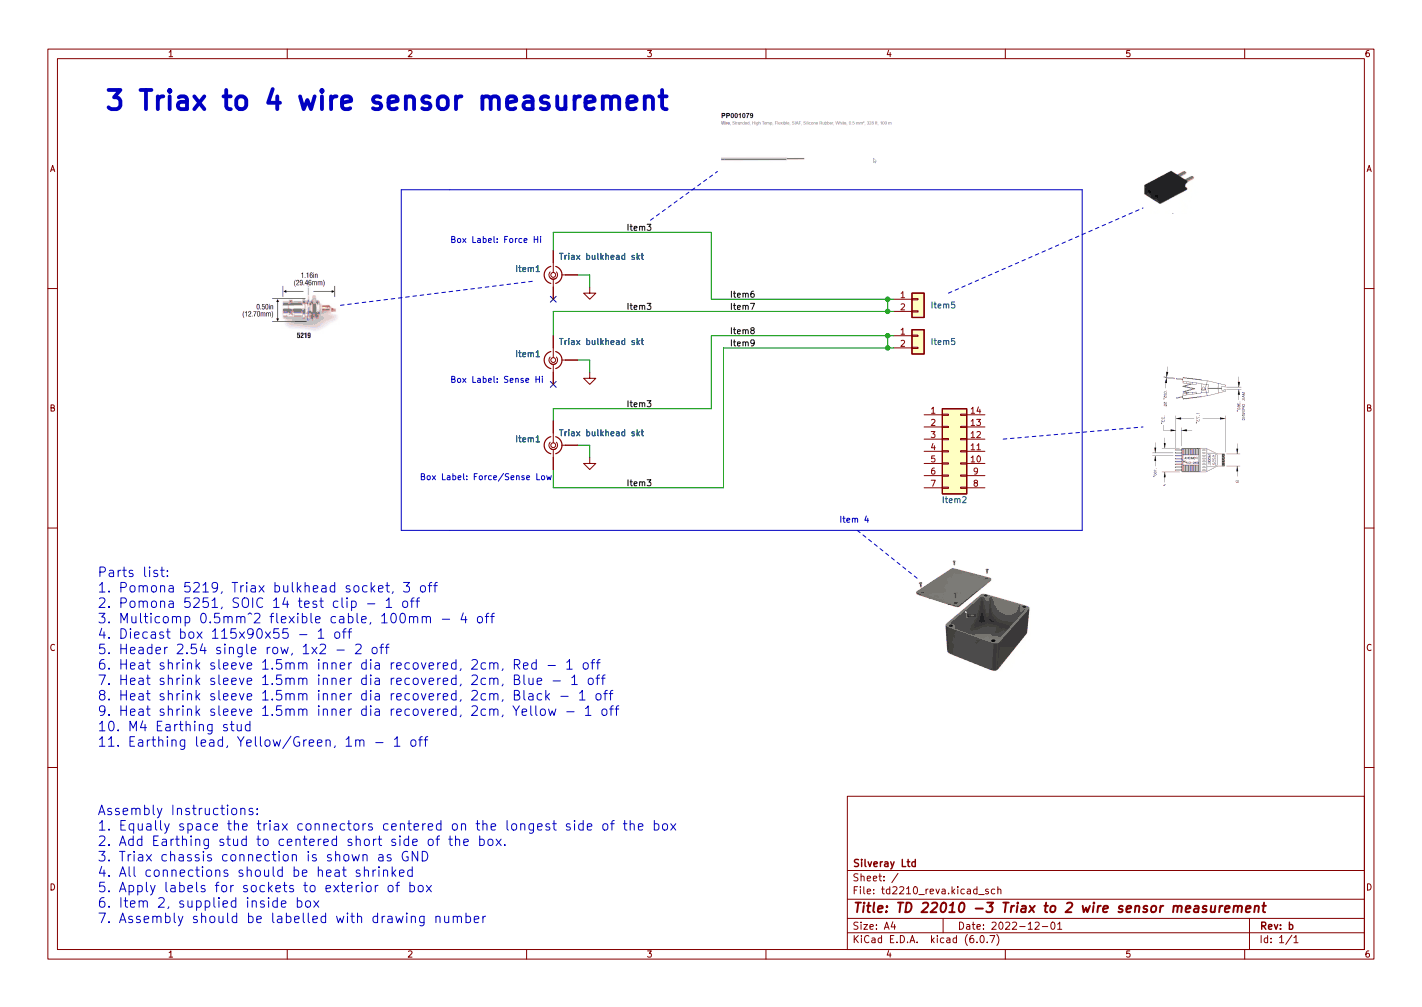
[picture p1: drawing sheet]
(kicad_sch (version 20211123) (generator eeschema)

 (paper "A4")

 (title_block
  (title "TD 22010 -3 Triax to 2 wire sensor measurement")
  (date "2022-12-01")
  (rev "b")
  (company "Silveray Ltd"))

 (lib_symbols
  (symbol "Conn_Triaxial_1" (pin_numbers hide) (pin_names hide) (in_bom yes) (on_board yes)
   (property "Reference" "J" (id 0) (at 0.254 5.588 0) (effects (font (size 1.27 1.27))))
   (property "Value" "Conn_Triaxial_1" (id 1) (at 0 7.62 0) (effects (font (size 1.27 1.27))))
   (property "Footprint" "" (id 2) (at -0.635 2.54 0) (effects (font (size 1.27 1.27)) hide))
   (property "Datasheet" " ~" (id 3) (at -0.508 2.54 0) (effects (font (size 1.27 1.27)) hide))
   (symbol "Conn_Triaxial_1_0_1"
    (arc (start -1.778 2.032) (mid -0.0185 0.7153) (end 1.778 2.032) (stroke (width 0.254) (type default) (color 0 0 0 0)) (fill (type none)))
    (arc (start -0.6225 1.8925) (mid 0.6351 1.9049) (end 0.6475 3.1625) (stroke (width 0) (type default) (color 0 0 0 0)) (fill (type none)))
    (polyline (pts (xy -2.54 2.54) (xy -0.508 2.54)) (stroke (width 0) (type default) (color 0 0 0 0)) (fill (type none)))
    (polyline (pts (xy 0 0) (xy 0 0.762)) (stroke (width 0) (type default) (color 0 0 0 0)) (fill (type none)))
    (polyline (pts (xy 0.889 2.54) (xy 2.54 2.54)) (stroke (width 0) (type default) (color 0 0 0 0)) (fill (type none)))
    (circle (center 0 2.54) (radius 0.508) (stroke (width 0.2032) (type default) (color 0 0 0 0)) (fill (type none)))
    (arc (start 0.6475 1.9175) (mid 0.6351 3.1751) (end -0.6225 3.1875) (stroke (width 0) (type default) (color 0 0 0 0)) (fill (type none)))
    (arc (start 1.778 3.048) (mid -0.0365 4.438) (end -1.778 3.048) (stroke (width 0.254) (type default) (color 0 0 0 0)) (fill (type none))))
   (symbol "Conn_Triaxial_1_1_1"
    (pin passive line (at -5.08 2.54 0) (length 2.54) (name "In1" (effects (font (size 1.27 1.27)))) (number "1" (effects (font (size 1.27 1.27)))))
    (pin passive line (at 5.08 2.54 180) (length 2.54) (name "In2" (effects (font (size 1.27 1.27)))) (number "2" (effects (font (size 1.27 1.27)))))
    (pin passive line (at 0 -2.54 90) (length 2.54) (name "Ext" (effects (font (size 1.27 1.27)))) (number "3" (effects (font (size 1.27 1.27)))))))
  (symbol "Conn_Triaxial_2" (pin_numbers hide) (pin_names hide) (in_bom yes) (on_board yes)
   (property "Reference" "J" (id 0) (at 0.254 5.588 0) (effects (font (size 1.27 1.27))))
   (property "Value" "Conn_Triaxial_2" (id 1) (at 0 7.62 0) (effects (font (size 1.27 1.27))))
   (property "Footprint" "" (id 2) (at -0.635 2.54 0) (effects (font (size 1.27 1.27)) hide))
   (property "Datasheet" " ~" (id 3) (at -0.508 2.54 0) (effects (font (size 1.27 1.27)) hide))
   (symbol "Conn_Triaxial_2_0_1"
    (arc (start -1.778 2.032) (mid -0.0185 0.7153) (end 1.778 2.032) (stroke (width 0.254) (type default) (color 0 0 0 0)) (fill (type none)))
    (arc (start -0.6225 1.8925) (mid 0.6351 1.9049) (end 0.6475 3.1625) (stroke (width 0) (type default) (color 0 0 0 0)) (fill (type none)))
    (polyline (pts (xy -2.54 2.54) (xy -0.508 2.54)) (stroke (width 0) (type default) (color 0 0 0 0)) (fill (type none)))
    (polyline (pts (xy 0 0) (xy 0 0.762)) (stroke (width 0) (type default) (color 0 0 0 0)) (fill (type none)))
    (polyline (pts (xy 0.889 2.54) (xy 2.54 2.54)) (stroke (width 0) (type default) (color 0 0 0 0)) (fill (type none)))
    (circle (center 0 2.54) (radius 0.508) (stroke (width 0.2032) (type default) (color 0 0 0 0)) (fill (type none)))
    (arc (start 0.6475 1.9175) (mid 0.6351 3.1751) (end -0.6225 3.1875) (stroke (width 0) (type default) (color 0 0 0 0)) (fill (type none)))
    (arc (start 1.778 3.048) (mid -0.0365 4.438) (end -1.778 3.048) (stroke (width 0.254) (type default) (color 0 0 0 0)) (fill (type none))))
   (symbol "Conn_Triaxial_2_1_1"
    (pin passive line (at -5.08 2.54 0) (length 2.54) (name "In1" (effects (font (size 1.27 1.27)))) (number "1" (effects (font (size 1.27 1.27)))))
    (pin passive line (at 5.08 2.54 180) (length 2.54) (name "In2" (effects (font (size 1.27 1.27)))) (number "2" (effects (font (size 1.27 1.27)))))
    (pin passive line (at 0 -2.54 90) (length 2.54) (name "Ext" (effects (font (size 1.27 1.27)))) (number "3" (effects (font (size 1.27 1.27)))))))
  (symbol "Connector_Generic:Conn_01x02" (pin_names (offset 1.016) hide) (in_bom yes) (on_board yes)
   (property "Reference" "J" (id 0) (at 0 2.54 0) (effects (font (size 1.27 1.27))))
   (property "Value" "Conn_01x02" (id 1) (at 0 -5.08 0) (effects (font (size 1.27 1.27))))
   (property "Footprint" "" (id 2) (at 0 0 0) (effects (font (size 1.27 1.27)) hide))
   (property "Datasheet" "~" (id 3) (at 0 0 0) (effects (font (size 1.27 1.27)) hide))
   (symbol "Conn_01x02_1_1"
    (rectangle (start -1.27 -2.413) (end 0 -2.667) (stroke (width 0.1524) (type default) (color 0 0 0 0)) (fill (type none)))
    (rectangle (start -1.27 0.127) (end 0 -0.127) (stroke (width 0.1524) (type default) (color 0 0 0 0)) (fill (type none)))
    (rectangle (start -1.27 1.27) (end 1.27 -3.81) (stroke (width 0.254) (type default) (color 0 0 0 0)) (fill (type background)))
    (pin passive line (at -5.08 0 0) (length 3.81) (name "Pin_1" (effects (font (size 1.27 1.27)))) (number "1" (effects (font (size 1.27 1.27)))))
    (pin passive line (at -5.08 -2.54 0) (length 3.81) (name "Pin_2" (effects (font (size 1.27 1.27)))) (number "2" (effects (font (size 1.27 1.27)))))))
  (symbol "Connector_Generic:Conn_02x07_Counter_Clockwise" (pin_names (offset 1.016) hide) (in_bom yes) (on_board yes)
   (property "Reference" "J" (id 0) (at 1.27 10.16 0) (effects (font (size 1.27 1.27))))
   (property "Value" "Conn_02x07_Counter_Clockwise" (id 1) (at 1.27 -10.16 0) (effects (font (size 1.27 1.27))))
   (property "Footprint" "" (id 2) (at 0 0 0) (effects (font (size 1.27 1.27)) hide))
   (property "Datasheet" "~" (id 3) (at 0 0 0) (effects (font (size 1.27 1.27)) hide))
   (symbol "Conn_02x07_Counter_Clockwise_1_1"
    (rectangle (start -1.27 -7.493) (end 0 -7.747) (stroke (width 0.1524) (type default) (color 0 0 0 0)) (fill (type none)))
    (rectangle (start -1.27 -4.953) (end 0 -5.207) (stroke (width 0.1524) (type default) (color 0 0 0 0)) (fill (type none)))
    (rectangle (start -1.27 -2.413) (end 0 -2.667) (stroke (width 0.1524) (type default) (color 0 0 0 0)) (fill (type none)))
    (rectangle (start -1.27 0.127) (end 0 -0.127) (stroke (width 0.1524) (type default) (color 0 0 0 0)) (fill (type none)))
    (rectangle (start -1.27 2.667) (end 0 2.413) (stroke (width 0.1524) (type default) (color 0 0 0 0)) (fill (type none)))
    (rectangle (start -1.27 5.207) (end 0 4.953) (stroke (width 0.1524) (type default) (color 0 0 0 0)) (fill (type none)))
    (rectangle (start -1.27 7.747) (end 0 7.493) (stroke (width 0.1524) (type default) (color 0 0 0 0)) (fill (type none)))
    (rectangle (start -1.27 8.89) (end 3.81 -8.89) (stroke (width 0.254) (type default) (color 0 0 0 0)) (fill (type background)))
    (rectangle (start 3.81 -7.493) (end 2.54 -7.747) (stroke (width 0.1524) (type default) (color 0 0 0 0)) (fill (type none)))
    (rectangle (start 3.81 -4.953) (end 2.54 -5.207) (stroke (width 0.1524) (type default) (color 0 0 0 0)) (fill (type none)))
    (rectangle (start 3.81 -2.413) (end 2.54 -2.667) (stroke (width 0.1524) (type default) (color 0 0 0 0)) (fill (type none)))
    (rectangle (start 3.81 0.127) (end 2.54 -0.127) (stroke (width 0.1524) (type default) (color 0 0 0 0)) (fill (type none)))
    (rectangle (start 3.81 2.667) (end 2.54 2.413) (stroke (width 0.1524) (type default) (color 0 0 0 0)) (fill (type none)))
    (rectangle (start 3.81 5.207) (end 2.54 4.953) (stroke (width 0.1524) (type default) (color 0 0 0 0)) (fill (type none)))
    (rectangle (start 3.81 7.747) (end 2.54 7.493) (stroke (width 0.1524) (type default) (color 0 0 0 0)) (fill (type none)))
    (pin passive line (at -5.08 7.62 0) (length 3.81) (name "Pin_1" (effects (font (size 1.27 1.27)))) (number "1" (effects (font (size 1.27 1.27)))))
    (pin passive line (at 7.62 -2.54 180) (length 3.81) (name "Pin_10" (effects (font (size 1.27 1.27)))) (number "10" (effects (font (size 1.27 1.27)))))
    (pin passive line (at 7.62 0 180) (length 3.81) (name "Pin_11" (effects (font (size 1.27 1.27)))) (number "11" (effects (font (size 1.27 1.27)))))
    (pin passive line (at 7.62 2.54 180) (length 3.81) (name "Pin_12" (effects (font (size 1.27 1.27)))) (number "12" (effects (font (size 1.27 1.27)))))
    (pin passive line (at 7.62 5.08 180) (length 3.81) (name "Pin_13" (effects (font (size 1.27 1.27)))) (number "13" (effects (font (size 1.27 1.27)))))
    (pin passive line (at 7.62 7.62 180) (length 3.81) (name "Pin_14" (effects (font (size 1.27 1.27)))) (number "14" (effects (font (size 1.27 1.27)))))
    (pin passive line (at -5.08 5.08 0) (length 3.81) (name "Pin_2" (effects (font (size 1.27 1.27)))) (number "2" (effects (font (size 1.27 1.27)))))
    (pin passive line (at -5.08 2.54 0) (length 3.81) (name "Pin_3" (effects (font (size 1.27 1.27)))) (number "3" (effects (font (size 1.27 1.27)))))
    (pin passive line (at -5.08 0 0) (length 3.81) (name "Pin_4" (effects (font (size 1.27 1.27)))) (number "4" (effects (font (size 1.27 1.27)))))
    (pin passive line (at -5.08 -2.54 0) (length 3.81) (name "Pin_5" (effects (font (size 1.27 1.27)))) (number "5" (effects (font (size 1.27 1.27)))))
    (pin passive line (at -5.08 -5.08 0) (length 3.81) (name "Pin_6" (effects (font (size 1.27 1.27)))) (number "6" (effects (font (size 1.27 1.27)))))
    (pin passive line (at -5.08 -7.62 0) (length 3.81) (name "Pin_7" (effects (font (size 1.27 1.27)))) (number "7" (effects (font (size 1.27 1.27)))))
    (pin passive line (at 7.62 -7.62 180) (length 3.81) (name "Pin_8" (effects (font (size 1.27 1.27)))) (number "8" (effects (font (size 1.27 1.27)))))
    (pin passive line (at 7.62 -5.08 180) (length 3.81) (name "Pin_9" (effects (font (size 1.27 1.27)))) (number "9" (effects (font (size 1.27 1.27)))))))
  (symbol "jjh_sr:Conn_Triaxial" (pin_numbers hide) (pin_names hide) (in_bom yes) (on_board yes)
   (property "Reference" "J" (id 0) (at 0.254 5.588 0) (effects (font (size 1.27 1.27))))
   (property "Value" "Conn_Triaxial" (id 1) (at 0 7.62 0) (effects (font (size 1.27 1.27))))
   (property "Footprint" "" (id 2) (at -0.635 2.54 0) (effects (font (size 1.27 1.27)) hide))
   (property "Datasheet" " ~" (id 3) (at -0.508 2.54 0) (effects (font (size 1.27 1.27)) hide))
   (symbol "Conn_Triaxial_0_1"
    (arc (start -1.778 2.032) (mid -0.0185 0.7153) (end 1.778 2.032) (stroke (width 0.254) (type default) (color 0 0 0 0)) (fill (type none)))
    (arc (start -0.6225 1.8925) (mid 0.6351 1.9049) (end 0.6475 3.1625) (stroke (width 0) (type default) (color 0 0 0 0)) (fill (type none)))
    (polyline (pts (xy -2.54 2.54) (xy -0.508 2.54)) (stroke (width 0) (type default) (color 0 0 0 0)) (fill (type none)))
    (polyline (pts (xy 0 0) (xy 0 0.762)) (stroke (width 0) (type default) (color 0 0 0 0)) (fill (type none)))
    (polyline (pts (xy 0.889 2.54) (xy 2.54 2.54)) (stroke (width 0) (type default) (color 0 0 0 0)) (fill (type none)))
    (circle (center 0 2.54) (radius 0.508) (stroke (width 0.2032) (type default) (color 0 0 0 0)) (fill (type none)))
    (arc (start 0.6475 1.9175) (mid 0.6351 3.1751) (end -0.6225 3.1875) (stroke (width 0) (type default) (color 0 0 0 0)) (fill (type none)))
    (arc (start 1.778 3.048) (mid -0.0365 4.438) (end -1.778 3.048) (stroke (width 0.254) (type default) (color 0 0 0 0)) (fill (type none))))
   (symbol "Conn_Triaxial_1_1"
    (pin passive line (at -5.08 2.54 0) (length 2.54) (name "In1" (effects (font (size 1.27 1.27)))) (number "1" (effects (font (size 1.27 1.27)))))
    (pin passive line (at 5.08 2.54 180) (length 2.54) (name "In2" (effects (font (size 1.27 1.27)))) (number "2" (effects (font (size 1.27 1.27)))))
    (pin passive line (at 0 -2.54 90) (length 2.54) (name "Ext" (effects (font (size 1.27 1.27)))) (number "3" (effects (font (size 1.27 1.27)))))))
  (symbol "power:GND" (power) (pin_names (offset 0)) (in_bom yes) (on_board yes)
   (property "Reference" "#PWR" (id 0) (at 0 -6.35 0) (effects (font (size 1.27 1.27)) hide))
   (property "Value" "GND" (id 1) (at 0 -3.81 0) (effects (font (size 1.27 1.27))))
   (property "Footprint" "" (id 2) (at 0 0 0) (effects (font (size 1.27 1.27)) hide))
   (property "Datasheet" "" (id 3) (at 0 0 0) (effects (font (size 1.27 1.27)) hide))
   (symbol "GND_0_1"
    (polyline (pts (xy 0 0) (xy 0 -1.27) (xy 1.27 -1.27) (xy 0 -2.54) (xy -1.27 -1.27) (xy 0 -1.27)) (stroke (width 0) (type default) (color 0 0 0 0)) (fill (type none))))
   (symbol "GND_1_1"
    (pin power_in line (at 0 0 270) (length 0) hide (name "GND" (effects (font (size 1.27 1.27)))) (number "1" (effects (font (size 1.27 1.27))))))))

 (junction (at 185.42 72.39) (diameter 0) (color 0 0 0 0))
 (junction (at 185.42 69.85) (diameter 0) (color 0 0 0 0))
 (junction (at 185.42 62.23) (diameter 0) (color 0 0 0 0))
 (junction (at 185.42 64.77) (diameter 0) (color 0 0 0 0))

 (no_connect (at 115.57 80.01))
 (no_connect (at 115.57 62.23))

 (polyline (pts (xy 93.98 39.37) (xy 83.82 39.37)) (stroke (width 0) (type solid) (color 0 0 0 0)))
 (polyline (pts (xy 226.06 110.49) (xy 93.98 110.49)) (stroke (width 0) (type solid) (color 0 0 0 0)))

 (wire (pts (xy 148.59 85.09) (xy 148.59 69.85)) (stroke (width 0) (type default) (color 0 0 0 0)))
 (wire (pts (xy 123.19 92.71) (xy 120.65 92.71)) (stroke (width 0) (type default) (color 0 0 0 0)))
 (wire (pts (xy 123.19 57.15) (xy 120.65 57.15)) (stroke (width 0) (type default) (color 0 0 0 0)))
 (polyline (pts (xy 135.89 45.72) (xy 149.86 35.56)) (stroke (width 0) (type default) (color 0 0 0 0)))

 (wire (pts (xy 123.19 74.93) (xy 120.65 74.93)) (stroke (width 0) (type default) (color 0 0 0 0)))
 (polyline (pts (xy 93.98 39.37) (xy 226.06 39.37)) (stroke (width 0) (type solid) (color 0 0 0 0)))

 (wire (pts (xy 151.13 101.6) (xy 151.13 72.39)) (stroke (width 0) (type default) (color 0 0 0 0)))
 (polyline (pts (xy 226.06 39.37) (xy 226.06 110.49)) (stroke (width 0) (type solid) (color 0 0 0 0)))
 (polyline (pts (xy 209.55 91.44) (xy 238.76 88.9)) (stroke (width 0) (type default) (color 0 0 0 0)))
 (polyline (pts (xy 198.12 60.96) (xy 238.76 43.18)) (stroke (width 0) (type default) (color 0 0 0 0)))

 (wire (pts (xy 123.19 95.25) (xy 123.19 92.71)) (stroke (width 0) (type default) (color 0 0 0 0)))
 (wire (pts (xy 123.19 59.69) (xy 123.19 57.15)) (stroke (width 0) (type default) (color 0 0 0 0)))
 (wire (pts (xy 148.59 48.26) (xy 148.59 62.23)) (stroke (width 0) (type default) (color 0 0 0 0)))
 (wire (pts (xy 115.57 85.09) (xy 148.59 85.09)) (stroke (width 0) (type default) (color 0 0 0 0)))
 (wire (pts (xy 148.59 62.23) (xy 185.42 62.23)) (stroke (width 0) (type default) (color 0 0 0 0)))
 (wire (pts (xy 115.57 64.77) (xy 185.42 64.77)) (stroke (width 0) (type default) (color 0 0 0 0)))
 (wire (pts (xy 115.57 87.63) (xy 115.57 85.09)) (stroke (width 0) (type default) (color 0 0 0 0)))
 (wire (pts (xy 186.69 69.85) (xy 185.42 69.85)) (stroke (width 0) (type default) (color 0 0 0 0)))
 (wire (pts (xy 148.59 69.85) (xy 185.42 69.85)) (stroke (width 0) (type default) (color 0 0 0 0)))
 (wire (pts (xy 186.69 72.39) (xy 185.42 72.39)) (stroke (width 0) (type default) (color 0 0 0 0)))
 (wire (pts (xy 115.57 69.85) (xy 115.57 64.77)) (stroke (width 0) (type default) (color 0 0 0 0)))
 (wire (pts (xy 115.57 97.79) (xy 115.57 101.6)) (stroke (width 0) (type default) (color 0 0 0 0)))
 (wire (pts (xy 185.42 64.77) (xy 186.69 64.77)) (stroke (width 0) (type default) (color 0 0 0 0)))
 (wire (pts (xy 123.19 77.47) (xy 123.19 74.93)) (stroke (width 0) (type default) (color 0 0 0 0)))
 (wire (pts (xy 115.57 101.6) (xy 151.13 101.6)) (stroke (width 0) (type default) (color 0 0 0 0)))
 (polyline (pts (xy 83.82 39.37) (xy 83.82 110.49)) (stroke (width 0) (type solid) (color 0 0 0 0)))

 (wire (pts (xy 115.57 48.26) (xy 148.59 48.26)) (stroke (width 0) (type default) (color 0 0 0 0)))
 (wire (pts (xy 185.42 72.39) (xy 185.42 69.85)) (stroke (width 0) (type default) (color 0 0 0 0)))
 (wire (pts (xy 185.42 62.23) (xy 186.69 62.23)) (stroke (width 0) (type default) (color 0 0 0 0)))
 (polyline (pts (xy 179.07 110.49) (xy 191.77 120.65)) (stroke (width 0) (type default) (color 0 0 0 0)))
 (polyline (pts (xy 83.82 110.49) (xy 93.98 110.49)) (stroke (width 0) (type solid) (color 0 0 0 0)))

 (wire (pts (xy 185.42 64.77) (xy 185.42 62.23)) (stroke (width 0) (type default) (color 0 0 0 0)))
 (wire (pts (xy 115.57 52.07) (xy 115.57 48.26)) (stroke (width 0) (type default) (color 0 0 0 0)))
 (polyline (pts (xy 71.12 63.5) (xy 111.76 58.42)) (stroke (width 0) (type default) (color 0 0 0 0)))

 (wire (pts (xy 151.13 72.39) (xy 185.42 72.39)) (stroke (width 0) (type default) (color 0 0 0 0)))

 (image (at 60.96 64.77) (scale 0.619469)
  (data))
 (image (at 243.84 38.1) (scale 0.279714)
  (data))
 (image (at 250.19 88.9) (scale 0.503335)
  (data))
 (image (at 203.2 128.27) (scale 0.452345)
  (data))
 (image (at 168.91 29.21) (scale 0.652689)
  (data))

 (text "Assembly Instructions:\n1. Equally space the triax connectors centered on the longest side of the box\n2. Add Earthing stud to centered short side of the box.\n3. Triax chassis connection is shown as GND \n4. All connections should be heat shrinked\n5. Apply labels for sockets to exterior of box\n6. Item 2, supplied inside box \n7. Assembly should be labelled with drawing number " (at 20.32 193.04 0) (effects (font (size 2 2)) (justify left bottom)))
 (text "Box Label: Force/Sense Low" (at 87.63 100.33 0) (effects (font (size 1.27 1.27)) (justify left bottom)))
 (text "3 Triax to 4 wire sensor measurement" (at 21.59 24.13 0) (effects (font (size 4 4) (thickness 0.8) bold) (justify left bottom)))
 (text "Item 4" (at 175.26 109.22 0) (effects (font (size 1.27 1.27)) (justify left bottom)))
 (text "Box Label: Force Hi" (at 93.98 50.8 0) (effects (font (size 1.27 1.27)) (justify left bottom)))
 (text "Parts list:\n1. Pomona 5219, Triax bulkhead socket, 3 off\n2. Pomona 5251, SOIC 14 test clip - 1 off\n3. Multicomp 0.5mm^2 flexible cable, 100mm - 4 off\n4. Diecast box 115x90x55 - 1 off\n5. Header 2.54 single row, 1x2 - 2 off\n6. Heat shrink sleeve 1.5mm inner dia recovered, 2cm, Red - 1 off \n7. Heat shrink sleeve 1.5mm inner dia recovered, 2cm, Blue - 1 off \n8. Heat shrink sleeve 1.5mm inner dia recovered, 2cm, Black - 1 off \n9. Heat shrink sleeve 1.5mm inner dia recovered, 2cm, Yellow - 1 off \n10. M4 Earthing stud\n11. Earthing lead, Yellow/Green, 1m - 1 off \n" (at 20.32 156.21 0) (effects (font (size 2 2)) (justify left bottom)))
 (text "Box Label: Sense Hi" (at 93.98 80.01 0) (effects (font (size 1.27 1.27)) (justify left bottom)))

 (label "Item8" (at 152.4 69.85 0) (effects (font (size 1.27 1.27)) (justify left bottom)))
 (label "Item6" (at 152.4 62.23 0) (effects (font (size 1.27 1.27)) (justify left bottom)))
 (label "Item3" (at 130.81 101.6 0) (effects (font (size 1.27 1.27)) (justify left bottom)))
 (label "Item7" (at 152.4 64.77 0) (effects (font (size 1.27 1.27)) (justify left bottom)))
 (label "Item9" (at 152.4 72.39 0) (effects (font (size 1.27 1.27)) (justify left bottom)))
 (label "Item3" (at 130.81 64.77 0) (effects (font (size 1.27 1.27)) (justify left bottom)))
 (label "Item3" (at 130.81 48.26 0) (effects (font (size 1.27 1.27)) (justify left bottom)))
 (label "Item3" (at 130.81 85.09 0) (effects (font (size 1.27 1.27)) (justify left bottom)))

 (symbol (lib_id "Connector_Generic:Conn_01x02") (at 191.77 69.85 0) (unit 1) (in_bom yes) (on_board yes) (fields_autoplaced)
  (property "Reference" "Item5" (id 0) (at 194.31 71.1199 0) (effects (font (size 1.27 1.27)) (justify left)))
  (property "Value" "Conn_01x02" (id 1) (at 194.31 72.3899 0) (effects (font (size 1.27 1.27)) (justify left) hide))
  (property "Footprint" "" (id 2) (at 191.77 69.85 0) (effects (font (size 1.27 1.27)) hide))
  (property "Datasheet" "~" (id 3) (at 191.77 69.85 0) (effects (font (size 1.27 1.27)) hide)) (pin "1") (pin "2"))

 (symbol (lib_id "Connector_Generic:Conn_01x02") (at 191.77 62.23 0) (unit 1) (in_bom yes) (on_board yes) (fields_autoplaced)
  (property "Reference" "Item5" (id 0) (at 194.31 63.4999 0) (effects (font (size 1.27 1.27)) (justify left)))
  (property "Value" "Conn_01x02" (id 1) (at 194.31 64.7699 0) (effects (font (size 1.27 1.27)) (justify left) hide))
  (property "Footprint" "" (id 2) (at 191.77 62.23 0) (effects (font (size 1.27 1.27)) hide))
  (property "Datasheet" "~" (id 3) (at 191.77 62.23 0) (effects (font (size 1.27 1.27)) hide)) (pin "1") (pin "2"))

 (symbol (lib_name "Conn_Triaxial_2") (lib_id "jjh_sr:Conn_Triaxial") (at 118.11 74.93 90) (mirror x) (unit 1) (in_bom yes) (on_board yes)
  (property "Reference" "Item1" (id 0) (at 113.03 73.66 90) (effects (font (size 1.27 1.27)) (justify left)))
  (property "Value" "Triax bulkhead skt" (id 1) (at 134.62 71.12 90) (effects (font (size 1.27 1.27)) (justify left)))
  (property "Footprint" "" (id 2) (at 115.57 74.295 0) (effects (font (size 1.27 1.27)) hide))
  (property "Datasheet" " ~" (id 3) (at 115.57 74.422 0) (effects (font (size 1.27 1.27)) hide)) (pin "1") (pin "2") (pin "3"))

 (symbol (lib_id "Connector_Generic:Conn_02x07_Counter_Clockwise") (at 198.12 93.98 0) (unit 1) (in_bom yes) (on_board yes)
  (property "Reference" "Item2" (id 0) (at 199.39 104.14 0))
  (property "Value" "Conn_02x07_Counter_Clockwise" (id 1) (at 199.39 105.41 0) (effects (font (size 1.27 1.27)) hide))
  (property "Footprint" "" (id 2) (at 198.12 93.98 0) (effects (font (size 1.27 1.27)) hide))
  (property "Datasheet" "~" (id 3) (at 198.12 93.98 0) (effects (font (size 1.27 1.27)) hide)) (pin "1") (pin "10") (pin "11") (pin "12") (pin "13") (pin "14") (pin "2") (pin "3") (pin "4") (pin "5") (pin "6") (pin "7") (pin "8") (pin "9"))

 (symbol (lib_id "power:GND") (at 123.19 95.25 0) (unit 1) (in_bom yes) (on_board yes) (fields_autoplaced)
  (property "Reference" "#PWR?" (id 0) (at 123.19 101.6 0) (effects (font (size 1.27 1.27)) hide))
  (property "Value" "GND" (id 1) (at 123.19 100.33 0) (effects (font (size 1.27 1.27)) hide))
  (property "Footprint" "" (id 2) (at 123.19 95.25 0) (effects (font (size 1.27 1.27)) hide))
  (property "Datasheet" "" (id 3) (at 123.19 95.25 0) (effects (font (size 1.27 1.27)) hide)) (pin "1"))

 (symbol (lib_id "power:GND") (at 123.19 77.47 0) (unit 1) (in_bom yes) (on_board yes) (fields_autoplaced)
  (property "Reference" "#PWR?" (id 0) (at 123.19 83.82 0) (effects (font (size 1.27 1.27)) hide))
  (property "Value" "GND" (id 1) (at 123.19 82.55 0) (effects (font (size 1.27 1.27)) hide))
  (property "Footprint" "" (id 2) (at 123.19 77.47 0) (effects (font (size 1.27 1.27)) hide))
  (property "Datasheet" "" (id 3) (at 123.19 77.47 0) (effects (font (size 1.27 1.27)) hide)) (pin "1"))

 (symbol (lib_id "jjh_sr:Conn_Triaxial") (at 118.11 92.71 90) (mirror x) (unit 1) (in_bom yes) (on_board yes)
  (property "Reference" "Item1" (id 0) (at 113.03 91.44 90) (effects (font (size 1.27 1.27)) (justify left)))
  (property "Value" "Triax bulkhead skt" (id 1) (at 134.62 90.17 90) (effects (font (size 1.27 1.27)) (justify left)))
  (property "Footprint" "" (id 2) (at 115.57 92.075 0) (effects (font (size 1.27 1.27)) hide))
  (property "Datasheet" " ~" (id 3) (at 115.57 92.202 0) (effects (font (size 1.27 1.27)) hide)) (pin "1") (pin "2") (pin "3"))

 (symbol (lib_name "Conn_Triaxial_1") (lib_id "jjh_sr:Conn_Triaxial") (at 118.11 57.15 90) (mirror x) (unit 1) (in_bom yes) (on_board yes)
  (property "Reference" "Item1" (id 0) (at 113.03 55.88 90) (effects (font (size 1.27 1.27)) (justify left)))
  (property "Value" "Triax bulkhead skt" (id 1) (at 134.62 53.34 90) (effects (font (size 1.27 1.27)) (justify left)))
  (property "Footprint" "" (id 2) (at 115.57 56.515 0) (effects (font (size 1.27 1.27)) hide))
  (property "Datasheet" " ~" (id 3) (at 115.57 56.642 0) (effects (font (size 1.27 1.27)) hide)) (pin "1") (pin "2") (pin "3"))

 (symbol (lib_id "power:GND") (at 123.19 59.69 0) (unit 1) (in_bom yes) (on_board yes) (fields_autoplaced)
  (property "Reference" "#PWR?" (id 0) (at 123.19 66.04 0) (effects (font (size 1.27 1.27)) hide))
  (property "Value" "GND" (id 1) (at 123.19 64.77 0) (effects (font (size 1.27 1.27)) hide))
  (property "Footprint" "" (id 2) (at 123.19 59.69 0) (effects (font (size 1.27 1.27)) hide))
  (property "Datasheet" "" (id 3) (at 123.19 59.69 0) (effects (font (size 1.27 1.27)) hide)) (pin "1"))

 (sheet_instances (path "" (page "1")))

)
